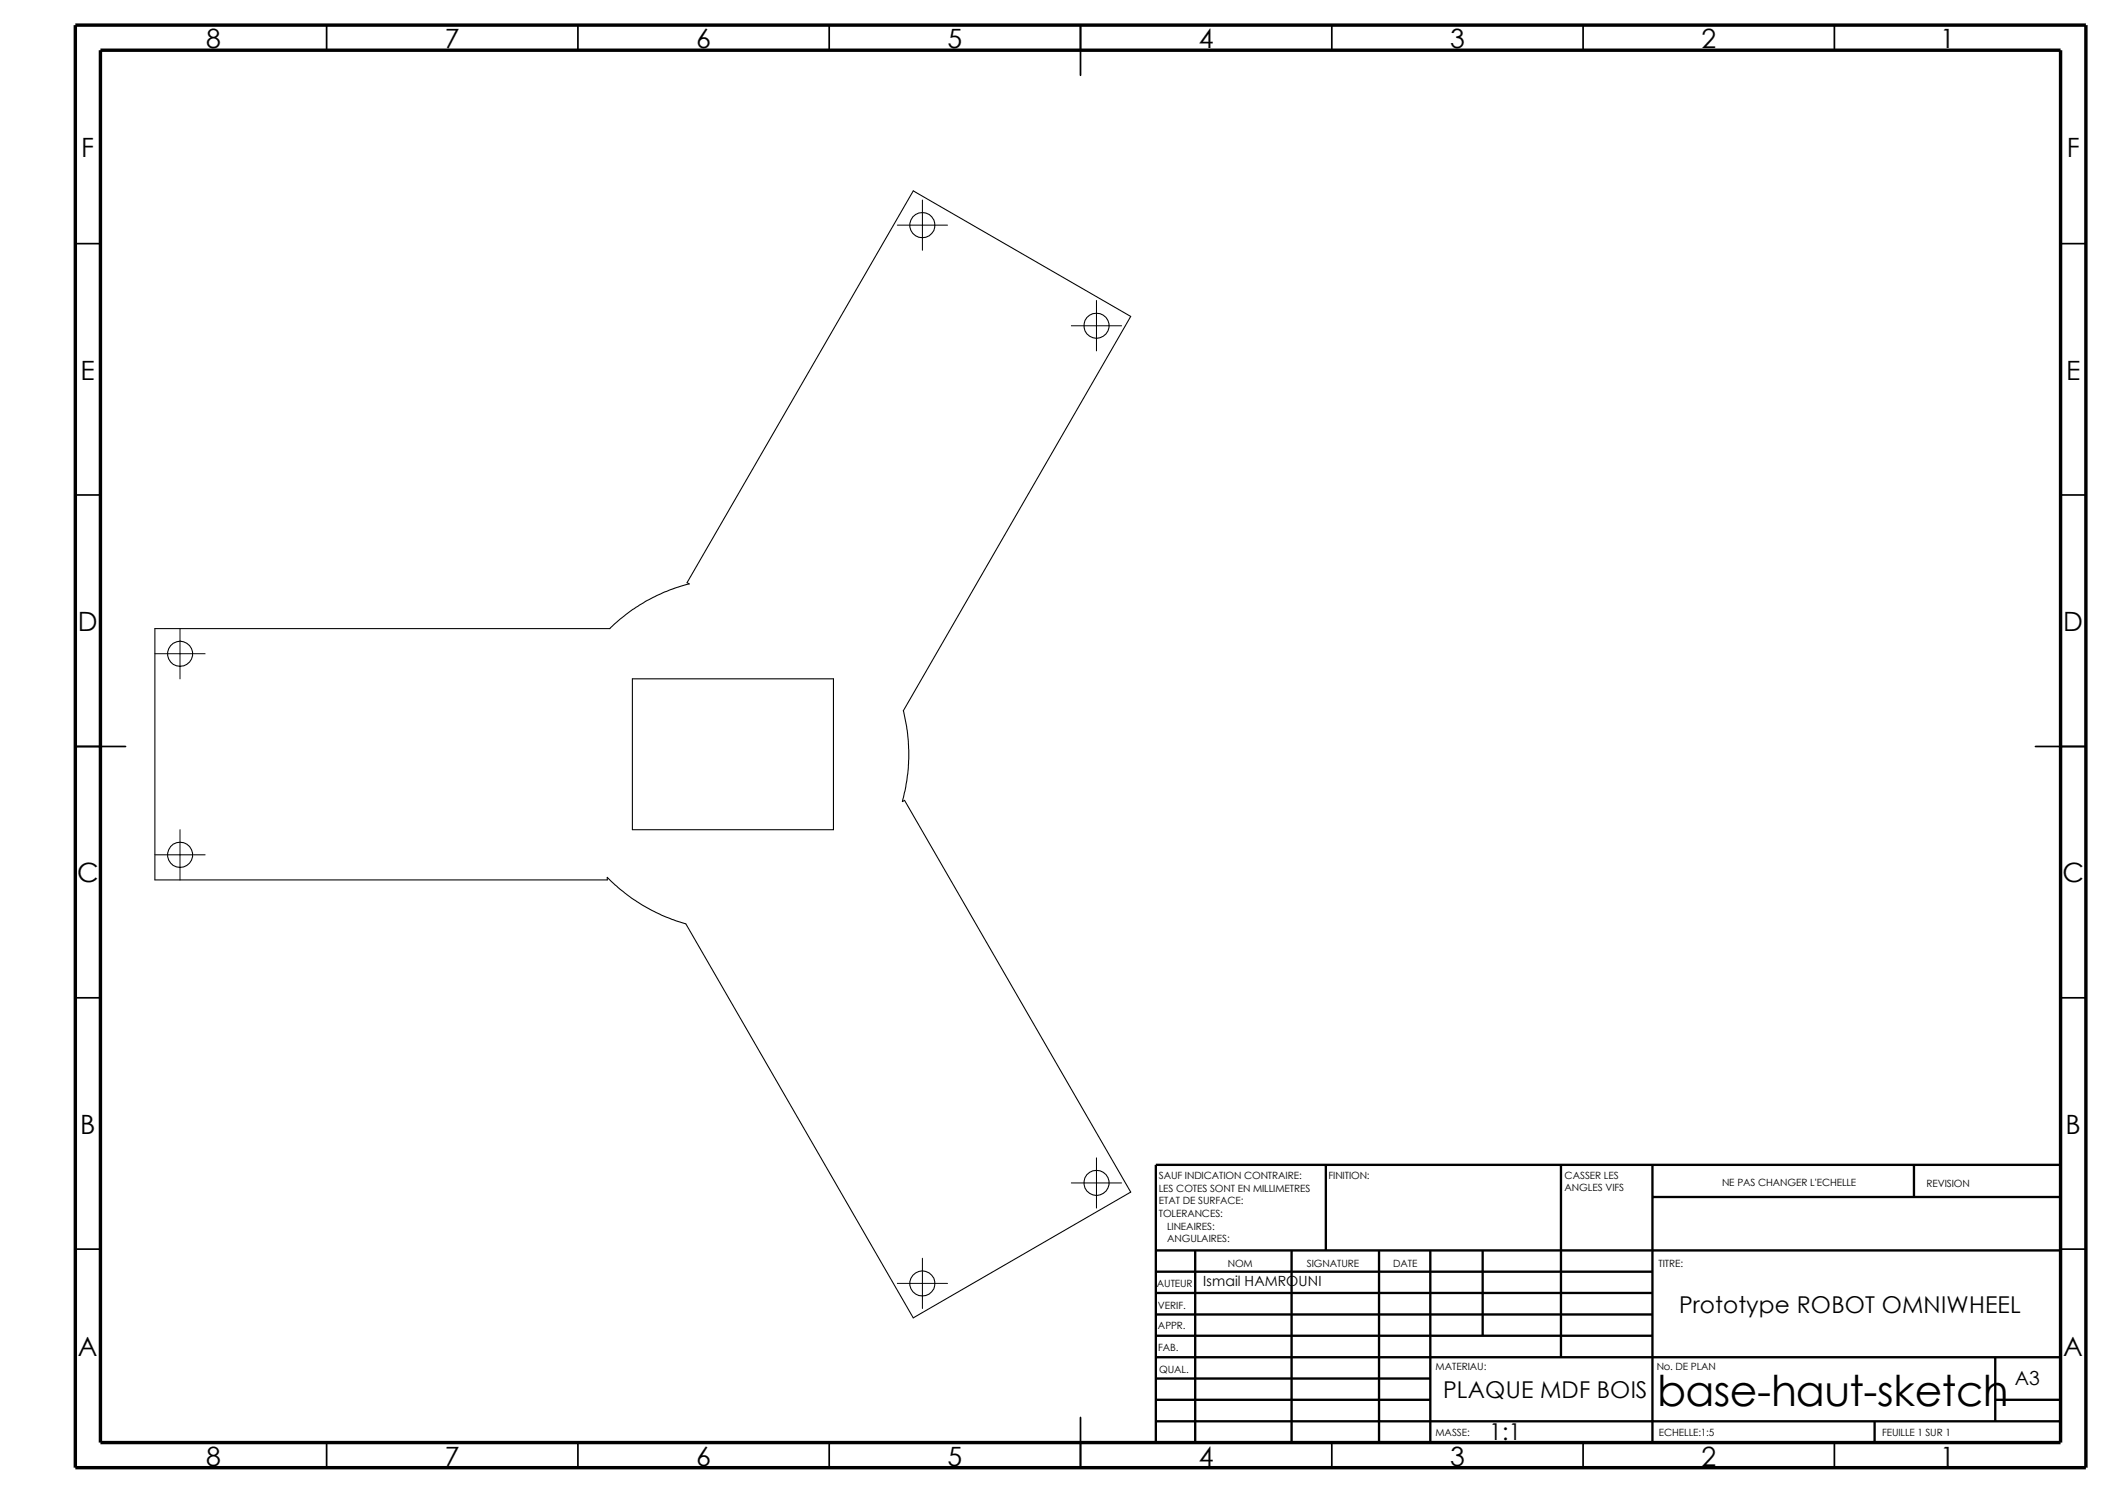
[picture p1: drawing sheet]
<svg xmlns="http://www.w3.org/2000/svg" width="420mm" height="297mm" viewBox="0 0 420 297" stroke-linecap="round" stroke-linejoin="round" font-family="sans-serif">
<g fill="none" stroke="#000" stroke-width=".34">
<path d="M65 5v5M115 5v5M165 5v5M215 5v10M265 5v5M315 5v5M365 5v5M15 48.5h5M410 48.5h5M15 98.5h5M410 98.5h5M15 148.5h10"/>
<path d="M405 148.5h10M15 198.5h5M410 198.5h5M15 248.5h5M410 248.5h5M65 287v5M115 287v5M165 287v5M215 282v10M265 287v5M315 287v5M365 287v5"/>
</g>
<g fill="none" stroke="#000" stroke-width=".47">
<path d="M263.8 231.7v17.1M310.6 231.7v38.3M328.8 231.7v55.3M328.8 238.1h81.2M380.8 231.7v6.4M410 231.7h-180v55.3M230 257.2h98.8M230 253h98.8M230 248.8h180M237.8 248.8v38.2M257 248.8v38.2M274.4 248.8v38.2"/>
<path d="M284.6 248.8v38.2M295 248.8v16.9M230 270h180M230 274.2h54.6M230 278.5h54.6M230 265.7h98.8M230 261.5h98.8M397 278.5h13M397 270v12.7M230 282.7h180M373 282.7v4.3"/>
</g>
<path d="M15 5h400v287h-400zM20 10h390v277h-390z" fill="none" stroke="#000" stroke-width=".68" stroke-linecap="butt"/>
<g fill="none" stroke="#000" stroke-width=".21">
<path d="M125.8 135h40v30.1h-40zM179.7 141.4a35.3 35.3 0 0 1-.2 18.1l.5-.3 45 78-43.3 25-45.3-78.4M179.7 141.4l45.3-78.5-43.3-24.9-45 77.9 .4 .3a33.9 33.9 0 0 0-15.8 8.9h-90.5v49.9h90v-.5a35 35 0 0 0 15.6 9.3"/>
<circle cx="183.5" cy="44.8" r="2.51"/>
<circle cx="218.1" cy="64.8" r="2.51"/>
<circle cx="35.8" cy="130.1" r="2.49"/>
<circle cx="35.8" cy="170.1" r="2.5"/>
<circle cx="218.1" cy="235.3" r="2.51"/>
<circle cx="183.5" cy="255.3" r="2.49"/>
</g>
<path d="M183.5 39.8v10M178.5 44.8h10M218.1 59.8v10M213.1 64.8h10M30.8 130h10M35.8 125.1v9.9M30.8 170.1h10M35.8 165.1v9.9M213.1 235.3h10M218.1 230.3v10M178.5 255.3h10M183.5 250.3v10" fill="none" stroke="#000" stroke-width=".2"/>
<text font-size="8.5" x="329.7" y="279.7">base-haut-sketch</text>
<g font-size="5.3">
<text x="41" y="9.6">8</text>
<text x="88.5" y="9.6">7</text>
<text x="138.5" y="9.6">6</text>
<text x="188.5" y="9.6">5</text>
<text x="238.5" y="9.6">4</text>
<text x="288.5" y="9.6">3</text>
<text x="338.5" y="9.6">2</text>
<text x="386" y="9.6">1</text>
<text x="16.2" y="31.3">F</text>
<text x="411.2" y="31.3">F</text>
<text x="16" y="75.6">E</text>
<text x="411" y="75.6">E</text>
<text x="15.5" y="125.6">D</text>
<text x="410.5" y="125.6">D</text>
<text x="15.3" y="175.6">C</text>
<text x="410.3" y="175.6">C</text>
<text x="16" y="225.6">B</text>
<text x="411" y="225.6">B</text>
<text x="15.5" y="269.8">A</text>
<text x="410.5" y="269.8">A</text>
<text x="41" y="291.6">8</text>
<text x="88.5" y="291.6">7</text>
<text x="138.5" y="291.6">6</text>
<text x="188.5" y="291.6">5</text>
<text x="238.5" y="291.6">4</text>
<text x="288.5" y="291.6">3</text>
<text x="338.5" y="291.6">2</text>
<text x="386" y="291.6">1</text>
</g>
<g font-size="4.6">
<text x="334.1" y="261.2">Prototype ROBOT OMNIWHEEL</text>
<text x="287.1" y="278.1">PLAQUE MDF BOIS</text>
<text x="296.3" y="286.5">1:1</text>
</g>
<text font-size="3.9" x="400.9" y="275.5">A3</text>
<text font-size="2.8" x="239.4" y="255.7">Ismail HAMROUNI</text>
<g font-size="2">
<text x="230.5" y="234.6">SAUF INDICATION CONTRAIRE:</text>
<text x="230.5" y="237.1">LES COTES SONT EN MILLIMETRES</text>
<text x="230.5" y="239.6">ETAT DE SURFACE:</text>
<text x="264.3" y="234.6">FINITION:</text>
<text x="311.3" y="237">ANGLES VIFS</text>
<text x="311.3" y="234.5">CASSER LES</text>
<text x="342.6" y="236">NE PAS CHANGER L'ECHELLE</text>
<text x="383.3" y="236.2">REVISION</text>
<text x="230.5" y="242.1">TOLERANCES:</text>
<text x="232.2" y="244.6">LINEAIRES:</text>
<text x="232.2" y="247.1">ANGULAIRES:</text>
<text x="260" y="252">SIGNATURE</text>
<text x="277.2" y="252">DATE</text>
<text x="330" y="252">TITRE:</text>
<text x="230.2" y="256.1">AUTEUR</text>
<text x="244.3" y="252.1">NOM</text>
<text x="230.4" y="260.4">VERIF.</text>
<text x="230.4" y="264.5">APPR.</text>
<text x="230.4" y="268.8">FAB.</text>
<text x="230.6" y="273.2">QUAL.</text>
<text x="285.6" y="272.5">MATERIAU:</text>
<text x="329.6" y="272.5">No. DE PLAN</text>
<text x="285.6" y="285.6">MASSE:</text>
<text x="330" y="285.6">ECHELLE:1:5</text>
<text x="374.4" y="285.6">FEUILLE 1 SUR 1</text>
</g>
</svg>
